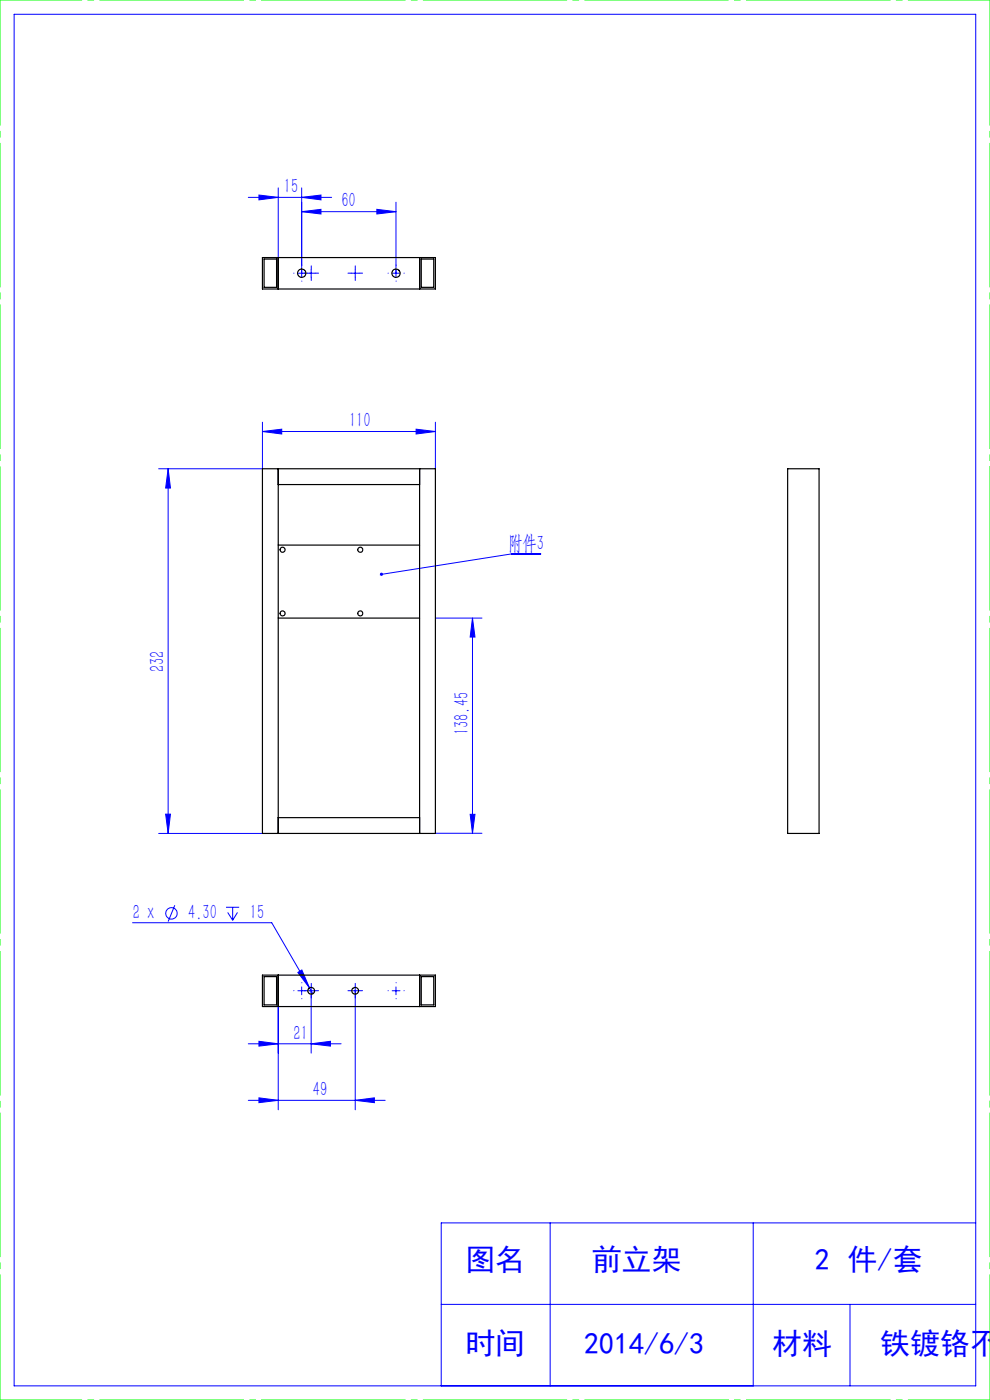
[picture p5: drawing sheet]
<svg xmlns="http://www.w3.org/2000/svg" width="210mm" height="297mm" viewBox="0 0 210 297" stroke-linecap="round" stroke-linejoin="round" font-family="sans-serif">
<g fill="none" stroke="#00f" stroke-width=".21">
<path d="M3 3h204v291h-204zM59 39.9v14.7M64 39.9v18.9M52.7 41.9h17.6M54.9 41.4l4.1 .5-4.1 .5zM63.2 58h1.6M64 44.9l4.1-.5v1zM64 44.9h20M64 41.9l4.1-.5v1zM65.2 58h1.7M66 57.1v1.7M74.5 58h1.7"/>
<path d="M75.4 57.1v1.7M79.9 44.4l4.1 .5-4.1 .5zM83.2 58h1.6M84 42.9v15.9M35.7 99.4l.5 4.1h-1.1zM35.7 99.4v77.4M55.7 91.5l4.1-.5v1.1zM55.7 89.6v9.8h-22M55.7 91.5h36.7M88.3 91l4.1 .5-4.1 .6zM92.4 89.6v9.8M114.7 117.5h-6.2l-27.6 4.3"/>
<path d="M92.4 131.1h9.8M100.2 131.1v45.7M100.2 131.1l.6 4h-1.1zM33.7 176.8h22M35.1 172.7h1.1l-.5 4.1zM92.4 176.8h9.8M99.7 172.8h1.1l-.6 4zM28.1 195.8h29.5l8.1 13.8M37.1 192l-1.4 3.5M47.9 192.5h2.8M48.3 193.6l1.1 1.6M49.4 192.5v2.7"/>
<path d="M50.4 193.6l-1 1.6M59 213.5v21.9M63.2 210.2h1.6M63.2 206.3l.8-.5 1.7 3.8zM64 209.4v1.6M65.2 210.2h1.7M65.7 209.6l.7 1.2M66 209.4v14M74.5 210.2h1.7M75.4 209.4v26M83.2 210.2h1.6M84 209.4v1.6"/>
<path d="M52.7 221.4h19.7M52.7 233.4h29M54.9 220.9l4.1 .5-4.1 .5zM54.9 232.9l4.1 .5-4.1 .5zM66 221.4l4.1-.5v1zM75.4 233.4l4-.5v1zM116.7 259.4v34.6M159.8 259.4v34.6M207 259.4h-113.4v34.6M93.6 276.7h113.4M180.3 276.7v17.3"/>
<circle cx="36.4" cy="193.8" r="1.2"/>
</g>
<g fill="none" stroke="#00f" stroke-width=".21" stroke-dasharray="30.5 1.3 1.3 1.3">
<path d="M62.4 57.9h-.1M64 56.3v-.1M64 59.6v.1M65.2 57.9h-.7M65.7 57.9h.1M66 57.1v-.7M66 58.8v.7M66.9 57.9h.7M74.5 57.9h-.7M75.4 57.1v-.7M75.4 58.8v.7M76.2 57.9h.7"/>
<path d="M82.4 57.9h-.1M84 56.3v-.1M84 59.6v.1M85.7 57.9h.1M62.4 210.2h-.1M64 208.5h.1M64 211.8v.1M65.2 210.2h-.7M65.7 210.2h.1M66 209.3v-.7M66 211v.7M66.9 210.2h.7"/>
<path d="M74.5 210.2h-.7M75.4 209.3v-.7M75.4 211v.7M76.2 210.2h.7M82.4 210.2h-.1M84 208.5h.1M84 211.8v.1M85.7 210.2h.1"/>
</g>
<path d="M0 0h210M0 297h210" fill="none" stroke="#0f0" stroke-width=".21" stroke-dasharray="30.5 1.3 1.3 1.3" stroke-dashoffset="13.1"/>
<path d="M210 0v297M0 297v-297" fill="none" stroke="#0f0" stroke-width=".21" stroke-dasharray="30.5 1.3 1.3 1.3" stroke-dashoffset="3.9"/>
<g fill="#00f">
<path d="M80.7 121.6a.35 .35 0 0 1 .5 0 .35 .35 0 0 1-.2 .5 .35 .35 0 0 1-.4-.2l.3-.1-.3 .1z"/>
<path d="M63.2 206.3l.8-.5 1.7 3.8z"/>
<path d="M55.7 91.5l4.1-.5v1.1zM88.3 91l4.1 .5-4.1 .6z"/>
<path d="M64 44.9l4.1-.5v1zM79.9 44.4l4.1 .5-4.1 .5z"/>
<path d="M54.9 41.4l4.1 .5-4.1 .5zM64 41.9l4.1-.5v1z"/>
<path d="M99.7 172.8h1.1l-.6 4zM100.2 131.1l.6 4h-1.1z"/>
<path d="M35.7 99.4l.5 4.1h-1.1zM35.1 172.7h1.1l-.5 4.1z"/>
<path d="M54.9 220.9l4.1 .5-4.1 .5zM66 221.4l4.1-.5v1zM54.9 232.9l4.1 .5-4.1 .5zM75.4 233.4l4-.5v1z"/>
</g>
<g fill="none" stroke="#000" stroke-width=".25">
<path d="M55.7 54.6h36.7v6.7h-36.7zM56 55h2.7v6h-2.7zM59 54.6v6.7M89 54.6v6.7M89.4 55h2.6v6h-2.6zM55.7 99.4h36.7v77.4h-36.7zM59 99.4v77.4M89 99.4v77.4M167.1 99.4h6.6v77.4h-6.6zM59 102.8h30M59 115.6h30M59 131.1h30"/>
<path d="M59 173.5h30M55.7 206.9h36.7v6.6h-36.7zM56 207.2h2.7v6h-2.7zM59 206.9v6.6M89 206.9v6.6M89.4 207.2h2.6v6h-2.6z"/>
<circle cx="64" cy="58" r=".88"/>
<circle cx="84" cy="58" r=".88"/>
<circle cx="59.9" cy="116.6" r=".54"/>
<circle cx="76.4" cy="116.6" r=".55"/>
<circle cx="59.9" cy="130.1" r=".52"/>
<circle cx="76.4" cy="130.1" r=".54"/>
<circle cx="66" cy="210.2" r=".71"/>
<circle cx="75.3" cy="210.2" r=".72"/>
</g>
<g font-size="6.3" fill="#00f">
<text x="98.7" y="269.5">图名</text>
<text x="125.5" y="269.5">前立架</text>
<text x="172.8" y="269.5">2 件/套</text>
<text x="98.7" y="287.3">时间</text>
<text x="123.9" y="287.3">2014/6/3</text>
<text x="163.8" y="287.3">材料</text>
<text x="186.7" y="287.3">铁镀铬不</text>
</g>
<g font-size="4.4" fill="#00f">
<text x="60.2" y="41">15</text>
<text x="72.4" y="44">60</text>
<text x="74" y="90.7">110</text>
<text x="107.8" y="116.6">附件3</text>
<text x="34.8" y="142.6" transform="rotate(-90 34.8 142.6)">232</text>
<text x="99.4" y="156" transform="rotate(-90 99.4 156)">138.45</text>
<text x="28.1" y="195.1">2 x</text>
<text x="39.9" y="195.1">4.30</text>
<text x="53" y="195.1">15</text>
<text x="62.3" y="220.5">21</text>
<text x="66.4" y="232.5">49</text>
</g>
</svg>
